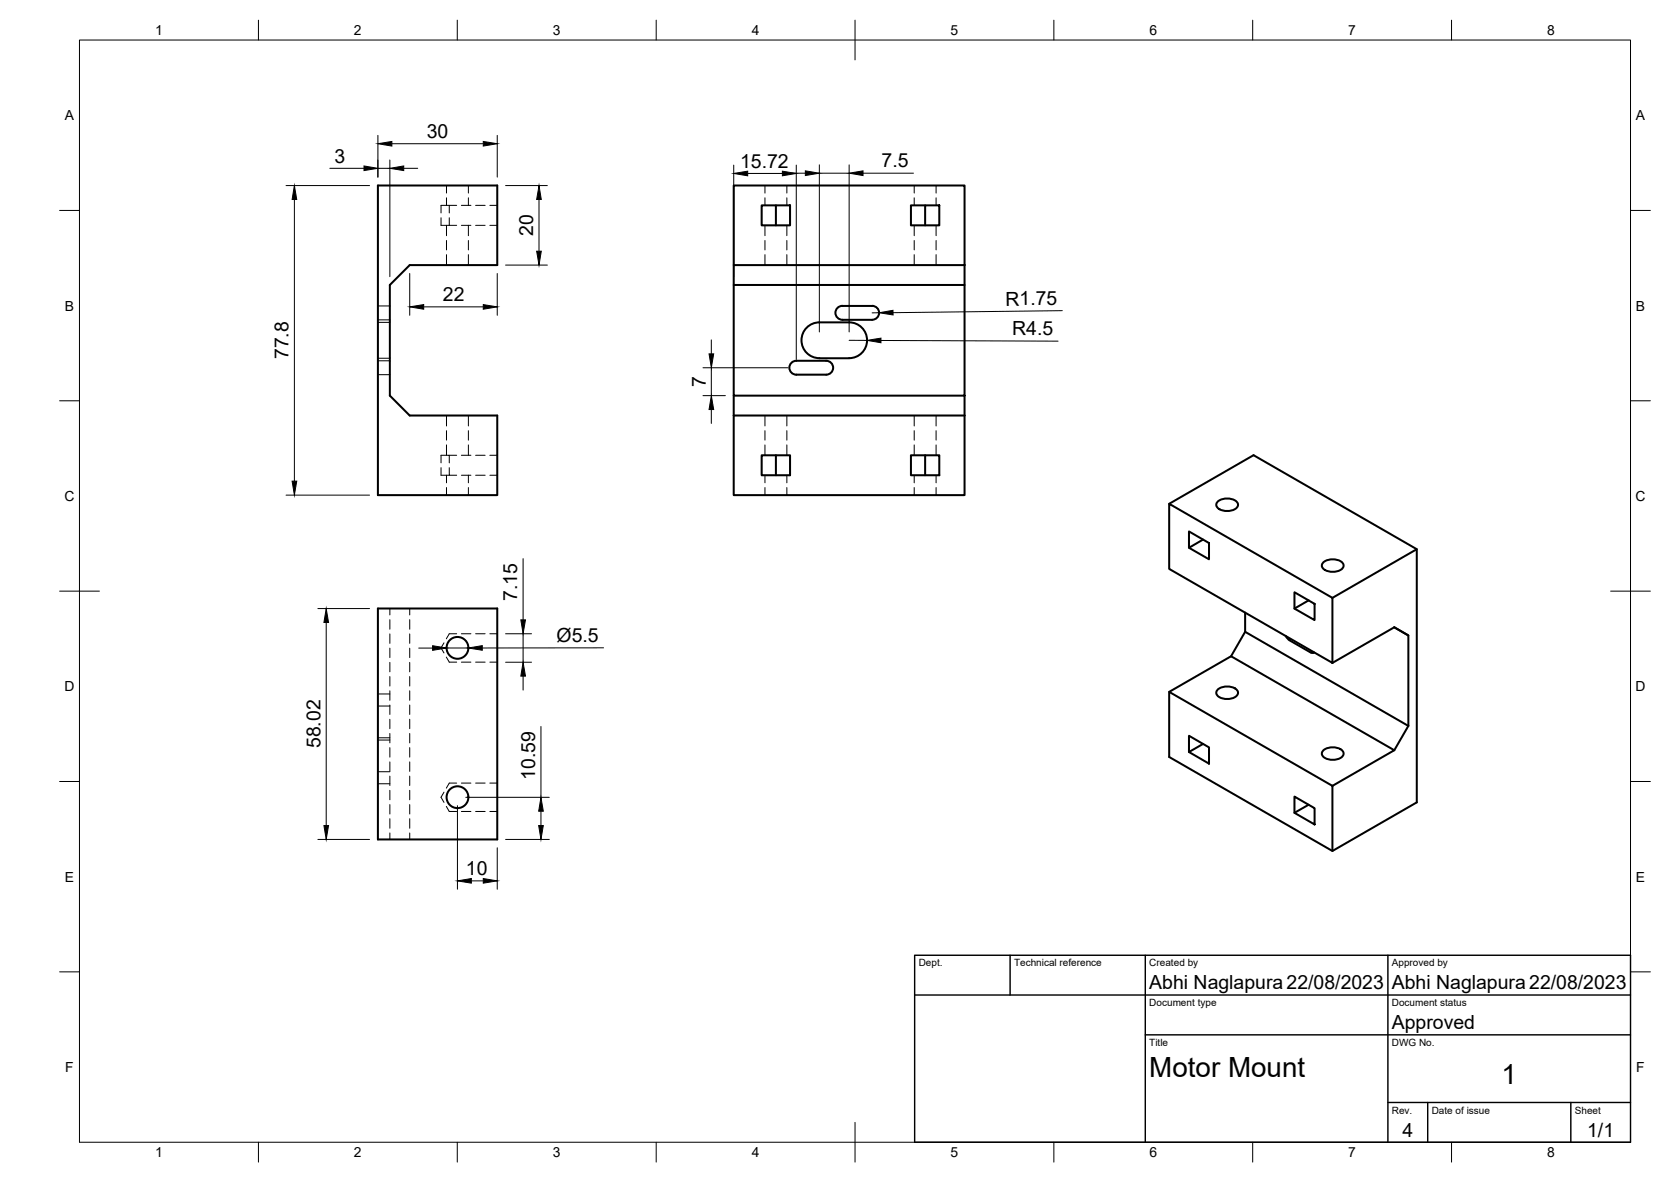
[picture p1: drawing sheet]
<svg xmlns="http://www.w3.org/2000/svg" width="420mm" height="297mm" viewBox="0 0 420 297" stroke-linecap="round" stroke-linejoin="round" font-family="sans-serif">
<!-- layer: Visible -->
<g fill="none" stroke="#000" stroke-width=".51">
<path d="M95 46.6h30v20h-22l-5 5v27.8l5 5h22v20h-30zM184.5 46.6h58v20h-58zM191.5 51.6h7.1v5h-7.1zM195.1 51.6v5M229 51.6h7.2v5h-7.2zM232.6 51.6v5M184.5 71.6h58v27.8h-58zM184.5 66.6v5M219.3 76.9h-7.5a1.75 1.75 0 0 0-1.7 1.7 1.75 1.75 0 0 0 1.7 1.8M219.3 76.9a1.75 1.75 0 0 1 1.7 1.7 1.75 1.75 0 0 1-1.7 1.8M242.5 66.6v5M184.5 99.4v5"/>
<path d="M199 91.2l1.2-.5h7.5a1.75 1.75 0 0 1 1.8 1.7 1.75 1.75 0 0 1-1.8 1.8h-7.5a1.75 1.75 0 0 1-1.6-1.1 1.75 1.75 0 0 1 .4-1.9zM206 81h7.5a4.5 4.5 0 0 1 4.5 4.5 4.5 4.5 0 0 1-4.5 4.5h-7.5M206 81a4.5 4.5 0 0 0-4.5 4.5 4.5 4.5 0 0 0 4.5 4.5M211.8 80.4h7.5M242.5 99.4v5M184.5 104.4v20h58v-20M184.5 104.4h58M191.5 114.4h7.1v5h-7.1zM195.1 114.4v5M229 114.4h7.2v5h-7.2zM232.6 114.4v5M294 126.6l41 23.6v16.4l-41-23.6z"/>
<path d="M294 126.6l21.2-12.2 41 23.6v63.6l-21.2 12.3-41-23.7v-16.3M299 133.5l5 3v4.1l-5-2.9zM302.5 135.6l-3.5 2.1M306.2 126.1a3.7 3.7 0 0 1 5 .3 1.65 1.65 0 0 1-1.8 1.9l-1.1 .1a2.31 2.31 0 0 1-2.5-1.6zM356.2 138l-21.2 12.2M95 152.9h30v58.1h-30zM313.1 154v4.8l41 23.6M313.1 158.8l-3.6 6.1M323.3 159.8l.9 1.1M325.5 148.8l5 3v4l-5-2.9zM329 150.9l-3.5 2M332.7 141.4a3.7 3.7 0 0 1 5.1 .3 1.65 1.65 0 0 1-1.8 1.9l-1.2 .1a2.31 2.31 0 0 1-2.4-1.6z"/>
<path d="M350.6 157.6l3.5 2.1v22.7M350.6 157.6l-15.6 9M350.6 157.6l3.5 2.1M294 173.9l15.5-9 41.1 23.6-15.6 9zM306.2 173.3a3.7 3.7 0 0 1 5 .4 1.65 1.65 0 0 1-1.8 1.9l-1.1 .1a2.31 2.31 0 0 1-2.5-1.6zM324.2 160.9l5.3 3 .5 .2 .5-.1M299 184.9l5 2.9v4.1l-5-2.9zM302.5 187l-3.5 2M332.7 188.6a3.7 3.7 0 0 1 5.1 .4 1.65 1.65 0 0 1-1.8 1.9h-1.2a2.31 2.31 0 0 1-2.4-1.5zM335 197.5v16.4M354.1 182.4l-3.5 6.1M325.5 200.2l5 2.9v4.1l-5-2.9z"/>
<path d="M329 202.2l-3.5 2.1"/>
<circle cx="115" cy="162.8" r="2.74"/>
<circle cx="115" cy="200.3" r="2.74"/>
</g>
<!-- layer: Hidden -->
<g fill="none" stroke="#000" stroke-width=".25">
<path d="M110.9 54.7v1.9h3.9M112.3 46.6v1.9M112.3 49.7v1.9M112.3 56.6v2.6M113 51.6v1.9M113 54.7v1.9M114.8 51.6h-3.9v1.9M116 56.6h2.4M116 51.6h2.4M117.8 46.6v1.9M117.8 49.7v1.9M117.8 56.6v2.6"/>
<path d="M119.6 56.6h2.4M119.6 51.6h2.4M123.2 56.6h1.8M123.2 51.6h1.8M192.3 46.6v1.9M192.3 49.7v1.9M192.3 56.6v2.6M197.8 46.6v1.9M197.8 49.7v1.9M197.8 56.6v2.6M229.9 46.6v1.9M229.9 49.7v1.9"/>
<path d="M229.9 56.6v2.6M235.4 46.6v1.9M235.4 49.7v1.9M235.4 56.6v2.6M95 76.9h3M112.3 60.4v2.4M112.3 64v2.6M117.8 60.4v2.4M117.8 64v2.6M192.3 60.4v2.4M192.3 64v2.6M197.8 60.4v2.4"/>
<path d="M197.8 64v2.6M229.9 60.4v2.4M229.9 64v2.6M235.4 60.4v2.4M235.4 64v2.6M95 81h3M95 90h3M95 90.7h3M95 94.2h3M95 80.4h3M110.9 116.3v-1.9h2.1v1.9M110.9 117.5v1.9h2.1"/>
<path d="M112.3 104.4v2.6M112.3 108.2v2.4M112.3 111.8v2.6M112.3 119.4v1.9M113 117.5v1.9h1.8M113 114.4h1.8M116 119.4h2.4M116 114.4h2.4M117.8 104.4v2.6M117.8 108.2v2.4M117.8 111.8v2.6M117.8 119.4v1.9"/>
<path d="M119.6 119.4h2.4M119.6 114.4h2.4M123.2 119.4h1.8M123.2 114.4h1.8M192.3 104.4v2.6M192.3 108.2v2.4M192.3 111.8v2.6M192.3 119.4v1.9M197.8 104.4v2.6M197.8 108.2v2.4M197.8 111.8v2.6M197.8 119.4v1.9"/>
<path d="M229.9 104.4v2.6M229.9 108.2v2.4M229.9 111.8v2.6M229.9 119.4v1.9M235.4 104.4v2.6M235.4 108.2v2.4M235.4 111.8v2.6M235.4 119.4v1.9M112.3 122.5v1.9M117.8 122.5v1.9M192.3 122.5v1.9M197.8 122.5v1.9"/>
<path d="M229.9 122.5v1.9M235.4 122.5v1.9M98 152.9v1.6M98 155.7v2.4M98 159.3v2.4M103 152.9v1.6M103 155.7v2.4M103 159.3v2.4M114.8 159.3h-1.8l-.8 1.2M116 159.3h2.4M119.6 159.3h2.4M123.2 159.3h1.8"/>
<path d="M95 177.4h3M95 174.4h3M98 162.9v2.4M98 166.5v2.3M98 170v2.4M98 173.6v2.4M98 177.2v2.3M103 162.9v2.4M103 166.5v2.3M103 170v2.4M103 173.6v2.4M103 177.2v2.3"/>
<path d="M111.6 161.6l-.7 1.2 .7 1.3M112.2 165.1l.8 1.3h1.8M116 166.4h2.4M119.6 166.4h2.4M123.2 166.4h1.8M95 193.9h3M95 186h3M95 197h3M95 185.4h3M98 180.7v2.4M98 184.3v2.4M98 187.9v2.4"/>
<path d="M98 191.5v2.4M98 195v2.4M98 198.6v2.4M103 180.7v2.4M103 184.3v2.4M103 187.9v2.4M103 191.5v2.4M103 195v2.4M103 198.6v2.4M111.6 199.1l-.7 1.2 .7 1.3M114.8 196.8h-1.8l-.8 1.3M116 196.8h2.4"/>
<path d="M119.6 196.8h2.4M123.2 196.8h1.8M98 202.2v2.4M98 205.7v2.4M98 209.3v1.7M103 202.2v2.4M103 205.7v2.4M103 209.3v1.7M112.2 202.7l.8 1.2h1.8M116 203.9h2.4M119.6 203.9h2.4M123.2 203.9h1.8"/>
</g>
<!-- layer: Visible Narrow -->
<path d="M324.7 160.6l-.5 .3M330 163.7l-.5 .2" fill="none" stroke="#000" stroke-width=".25"/>
<!-- layer: BORDER -->
<g fill="none" stroke="#000" stroke-width=".25">
<path d="M20 10.1h390v276.9h-390zM65 5.1v5M115 5.1v5M165 5.1v5M215 5.1v10M265 5.1v5M315 5.1v5M365 5.1v5M15 52.9h5M410 52.9h5M15 100.7h5M410 100.7h5"/>
<path d="M15 148.6h10M405 148.6h10M15 196.4h5M410 196.4h5M15 244.2h5M410 244.2h5M65 287v5M115 287v5M165 287v5M215 282.1v9.9M265 287v5M315 287v5"/>
<path d="M365 287v5"/>
</g>
<!-- layer: TITLEBLOCK -->
<path d="M230 240.1h180v46.9h-180zM230 250h180M254 240.1v9.9M288 240.1v46.9M349 240.1v46.9M288 260.1h122M349 277.1h61M359 277.1v9.9M395 277.1v9.9" fill="none" stroke="#000" stroke-width=".36"/>
<!-- layer: FD_Dimensions -->
<g fill="none" stroke="#000" stroke-width=".25">
<path d="M95 34v10.5M98.5 36.1h23M125 34v10.5M71.9 46.6h21M74 50.1v70.8M82.9 42.3h8.6M95 42.3h3M98 40.2v29.3M101.5 42.3h3.5M127.1 46.6h10.5M135.5 50.1v13M184.5 41.5v28"/>
<path d="M188 43.6h8.7M199 43.5h3.5M200.2 41.5v48.8M206 41.4v42M206 43.5h7.5M213.5 41.4v42M217 43.5h12.7M103 68.7v10.5M106.5 77.1h15M125 68.7v10.5M127.1 66.6h10.5M221 78.6h-1.7"/>
<path d="M267.1 78.1l-42.6 .5M176.8 92.4h21.3M176.8 99.4h5.6M178.9 85.4v3.5M178.9 92.4v7M213.5 85.5h4.5M221.5 85.6l44.5 .1M178.9 102.9v3.5M71.9 124.4h21M79.9 152.9h13M82 156.4v51.1M127.1 159.3h6.5"/>
<path d="M131.5 140.4v15.4M131.5 159.3v7.1M105.3 162.9h3.5M112.3 162.8h5.5M127.1 166.4h6.5M131.5 169.9v3.5M151.8 162.8h-30.5M136 182.6v17.8M79.9 211h13M115 202.5v21M117.1 200.4h21M125 213v10.5"/>
<path d="M127.1 211h11M136 203.9v3.6M118.5 221.4h3"/>
</g>
<g fill="#000" stroke="#000" stroke-width=".25">
<path d="M95 36.1l3.5-.6v1.2zM121.5 35.5l3.5 .6-3.5 .6zM74 46.6l.6 3.5h-1.2zM91.5 41.7l3.5 .6-3.5 .6zM98 42.3l3.5-.6v1.2zM135.5 46.6l.6 3.5h-1.2zM184.5 43.6l3.5-.6v1.2zM196.7 43l3.5 .6-3.5 .6zM202.5 42.9l3.5 .6-3.5 .6zM213.5 43.5l3.5-.6v1.2zM103 77.1l3.5-.6v1.2zM121.5 76.5l3.5 .6-3.5 .6z"/>
<path d="M134.9 63.1h1.2l-.6 3.5zM221 78.6l3.5-.6 .1 1.1zM178.3 88.9h1.2l-.6 3.5zM218 85.5l3.5-.5v1.1zM178.9 99.4l.6 3.5h-1.2zM73.4 120.9h1.2l-.6 3.5zM82 152.9l.6 3.5h-1.2zM131 155.8h1.1l-.6 3.5zM108.8 162.3l3.5 .5-3.5 .6zM117.8 162.8l3.5-.6v1.2zM131.5 166.4l.6 3.5h-1.1zM81.4 207.5h1.2l-.6 3.5z"/>
<path d="M135.4 207.5h1.2l-.6 3.5zM136 200.4l.6 3.5h-1.2zM115 221.4l3.5-.6v1.1zM121.5 220.8l3.5 .6-3.5 .5z"/>
</g>
<g font-size="7">
<text x="289" y="270.6">Motor Mount</text>
<text x="377.5" y="272.3">1</text>
</g>
<g font-size="4.9">
<text x="107.3" y="34.7">30</text>
<text x="84.1" y="40.8">3</text>
<text x="186.1" y="42.1">15.72</text>
<text x="221.7" y="42.1">7.5</text>
<text x="134.1" y="59.3" transform="rotate(-90 134.1 59.3)">20</text>
<text x="111.4" y="75.7">22</text>
<text x="252.8" y="76.8" transform="rotate(-1 252.8 76.8)">R1.75</text>
<text x="254.5" y="84.2">R4.5</text>
<text x="72.6" y="90.3" transform="rotate(-90 72.6 90.3)">77.8</text>
<text x="177.5" y="97.3" transform="rotate(-90 177.5 97.3)">7</text>
<text x="130.1" y="151.1" transform="rotate(-90 130.1 151.1)">7.15</text>
<text x="140" y="161.3">Ø5.5</text>
<text x="80.6" y="188" transform="rotate(-90 80.6 188)">58.02</text>
<text x="134.6" y="196" transform="rotate(-90 134.6 196)">10.59</text>
<text x="117.2" y="219.9">10</text>
<text x="289" y="248.5">Abhi Naglapura22/08/2023</text>
<text x="350" y="248.5">Abhi Naglapura 22/08/2023</text>
<text x="350" y="258.6">Approved</text>
<text x="352.6" y="285.7">4</text>
<text x="399.1" y="285.7">1/1</text>
</g>
<g font-size="3.5">
<text x="39" y="8.8">1</text>
<text x="89" y="8.8">2</text>
<text x="139" y="8.8">3</text>
<text x="189" y="8.8">4</text>
<text x="239" y="8.8">5</text>
<text x="289" y="8.8">6</text>
<text x="339" y="8.8">7</text>
<text x="389" y="8.8">8</text>
<text x="16.3" y="30.2">A</text>
<text x="411.3" y="30.2">A</text>
<text x="16.3" y="78">B</text>
<text x="411.3" y="78">B</text>
<text x="16.2" y="125.9">C</text>
<text x="411.2" y="125.9">C</text>
<text x="16.2" y="173.7">D</text>
<text x="411.2" y="173.7">D</text>
<text x="16.3" y="221.6">E</text>
<text x="411.3" y="221.6">E</text>
<text x="16.4" y="269.4">F</text>
<text x="411.4" y="269.4">F</text>
<text x="39" y="290.8">1</text>
<text x="89" y="290.8">2</text>
<text x="139" y="290.8">3</text>
<text x="189" y="290.8">4</text>
<text x="239" y="290.8">5</text>
<text x="289" y="290.8">6</text>
<text x="339" y="290.8">7</text>
<text x="389" y="290.8">8</text>
</g>
<g font-size="2.5">
<text x="231" y="242.9">Dept.</text>
<text x="255" y="242.9">Technical reference</text>
<text x="289" y="242.9">Created by</text>
<text x="350" y="242.9">Approved by</text>
<text x="289" y="252.8">Document type</text>
<text x="350" y="252.8">Document status</text>
<text x="289" y="262.9">Title</text>
<text x="350" y="262.9">DWG No.</text>
<text x="350" y="279.9">Rev.</text>
<text x="360" y="279.9">Date of issue</text>
<text x="396" y="279.9">Sheet</text>
</g>
</svg>
